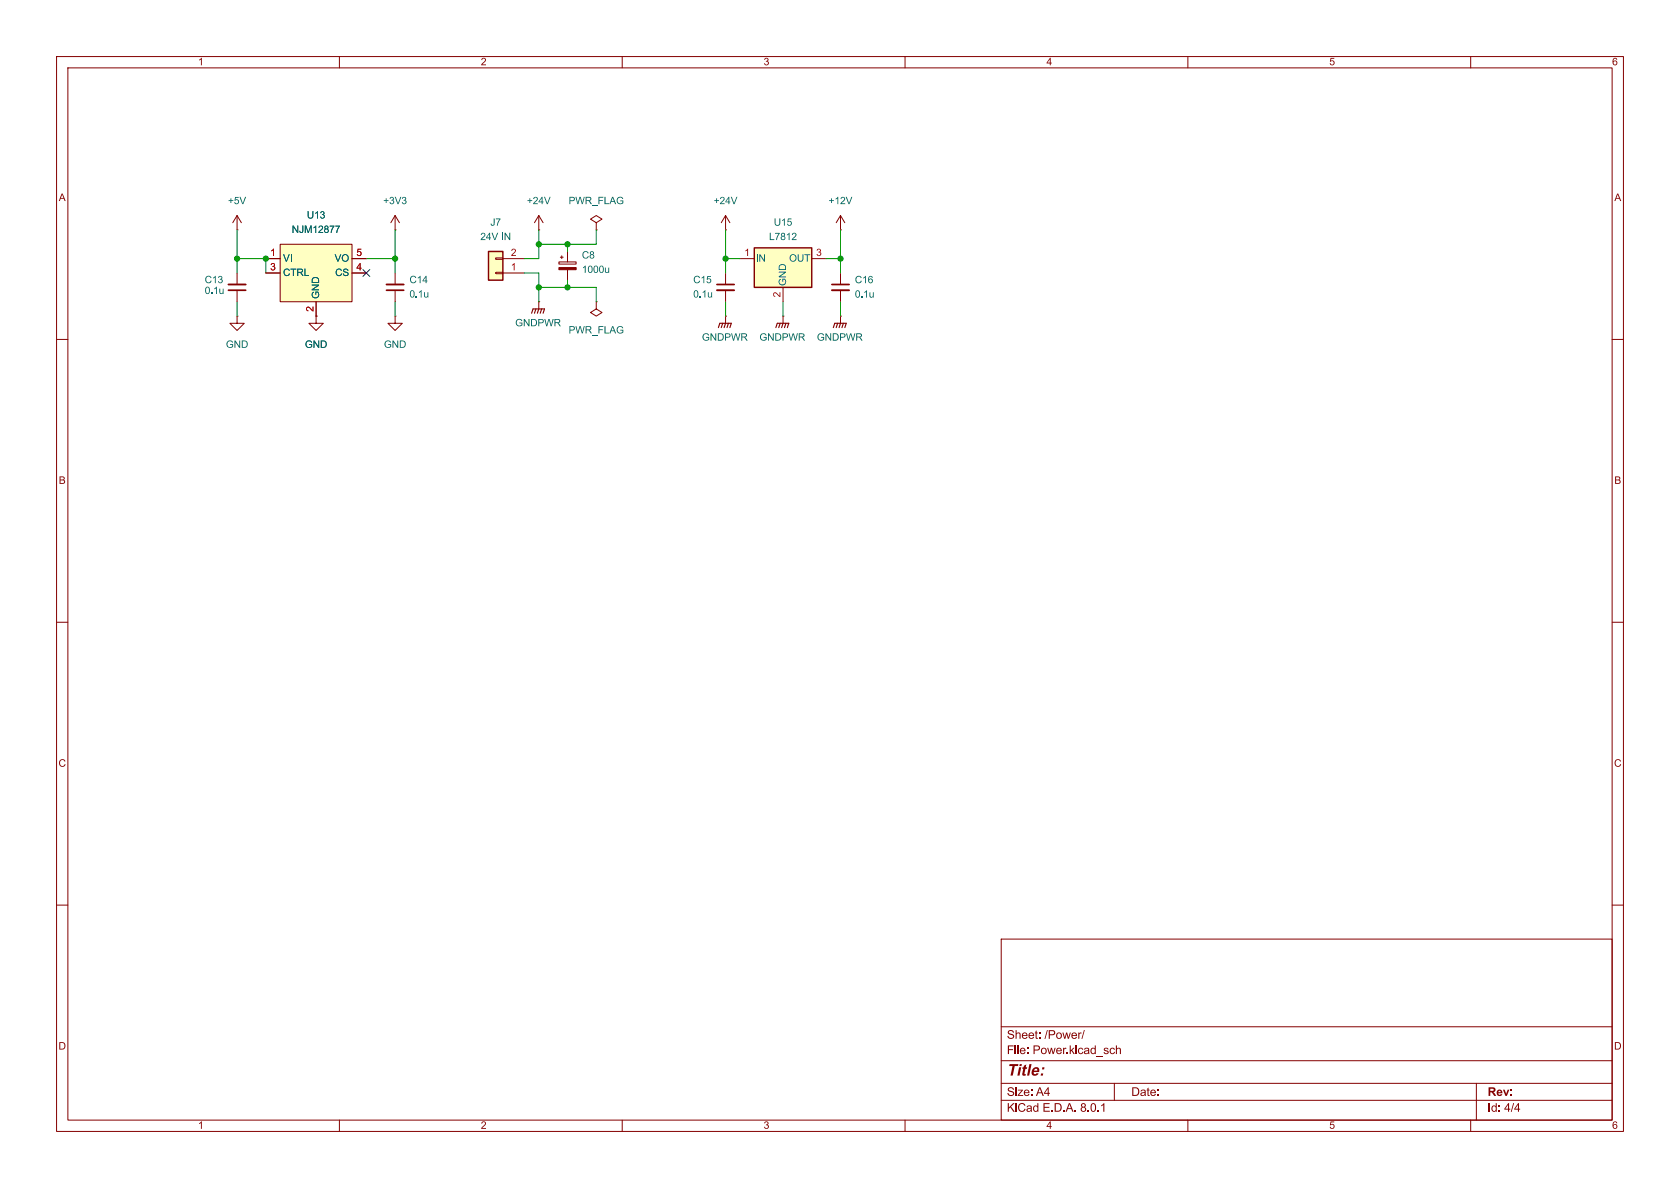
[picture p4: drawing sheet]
<svg xmlns="http://www.w3.org/2000/svg" width="297mm" height="210mm" viewBox="0 0 297 210" stroke-linecap="round" stroke-linejoin="round" font-family="sans-serif">
<g fill="none" stroke="#840000" stroke-width=".18">
<path d="M10 10h277v190h-277zM12 12h273v186h-273zM60 10v2M110 10v2M160 10v2M210 10v2M260 10v2M105.4 39.4l1-.7-1-.6-1 .6 1 .7v1.2M128.3 38.1v2.5M128.3 38.1l-.8 1.3M128.3 38.1l.7 1.3M10 60h2"/>
<path d="M41.9 55.9v1.3h1.3l-1.3 1.2-1.3-1.2h1.3M41.9 55.9h.1M41.9 48.3v2M41.9 51.3v2M55.9 55.9v1.3h1.2l-1.2 1.2-1.3-1.2h1.3M55.9 55.9h.1M69.8 55.9v1.3h1.3l-1.3 1.2-1.2-1.2h1.2M69.8 55.9h.1M69.8 48.3v2M69.8 51.3v2M98.8 46.3h3.1v.4h-3.1zM99.1 45.5h.5"/>
<path d="M99.3 45.2v.5M100.3 44.5v1.8M100.3 47.7v1.8M105.4 53.3v1.3l1 .6-1 .7-1-.7 1-.6M105.4 53.3h.1M105.4 40.6h.1M128.3 55.9h.1M128.3 40.6h.1M128.3 55.9v1.3M138.4 55.9h.1M138.4 55.9v1.3M285 60h2"/>
<path d="M10 110h2M285 110h2M10 160h2M285 160h2M177 166h108v32h-108zM60 198v2M110 198v2M160 198v2M177 194.5h108M177 191.5h108M177 187.5h108M177 181.5h108"/>
<path d="M197 191.5v3M210 198v2M260 198v2M261 191.5v6.5"/>
</g>
<path d="M98.8 47.3h3.1v.4h-3.1z" fill="#840000" stroke="#840000" stroke-width=".18"/>
<path d="M40.4 50.3h3M68.3 50.3h3.1" fill="none" stroke="#840000" stroke-width=".33"/>
<path d="M40.4 51.3h3M68.3 51.3h3.1" fill="none" stroke="#840000" stroke-width=".3"/>
<path d="M127 57.9l.3-.7h2l-.3 .7M127.8 57.2l-.3 .7M128.3 57.2l-.3 .7M128.8 57.2l-.3 .7M137.2 57.9l.2-.7h2l-.2 .7M137.9 57.2l-.2 .7M138.4 57.2l-.2 .7M138.9 57.2l-.2 .7" fill="none" stroke="#840000" stroke-width=".2"/>
<path d="M133.3 43.8h10.2v7h-10.2z" fill="#ffffc2"/>
<path d="M133.3 43.8h10.2v7h-10.2z" fill="none" stroke="#840000" stroke-width=".25"/>
<g fill="none" stroke="#840000" stroke-width=".18">
<path d="M41.9 38.1l-.8 1.3M41.9 38.1v2.5M41.9 38.1l.8 1.3M69.8 38.1l-.7 1.3M69.8 38.1v2.5M69.8 38.1l.8 1.3M95.2 38.1l-.7 1.3M95.2 38.1v2.5M95.2 38.1l.8 1.3M41.9 40.6h.1M69.8 40.6h.1M95.2 40.6h.1"/>
<path d="M130.8 45.7h2.5M138.4 50.8v2.5M143.5 45.7h2.5M148.6 55.9h.1M148.6 48.3v2M148.6 51.3v2M148.6 55.9v1.3"/>
</g>
<path d="M147.1 51.3h3" fill="none" stroke="#840000" stroke-width=".33"/>
<path d="M147.1 50.3h3" fill="none" stroke="#840000" stroke-width=".3"/>
<path d="M147.3 57.9l.3-.7h2l-.2 .7M148.1 57.2l-.3 .7M148.6 57.2l-.3 .7M149.1 57.2l-.3 .7" fill="none" stroke="#840000" stroke-width=".2"/>
<path d="M49.5 43.2h12.7v10.1h-12.7z" fill="#ffffc2"/>
<path d="M47 45.7h2.5M47 48.3h2.5M49.5 43.2h12.7v10.1h-12.7zM55.9 53.3v2.6M62.2 45.7h2.6M62.2 48.3h2.6" fill="none" stroke="#840000" stroke-width=".18"/>
<path d="M86.4 44.5h2.5v5h-2.5z" fill="#ffffc2"/>
<g fill="none" stroke="#840000" stroke-width=".18">
<path d="M148.6 38.1l-.8 1.3M148.6 38.1v2.5M148.6 38.1l.8 1.3M47 48.3h2.5M47 45.7h2.5M55.9 55.9h.1M55.9 53.3v2.6M62.2 48.3h2.6M62.2 45.7h2.6M87.6 45.6h1.3v.2h-1.3zM87.6 48.1h1.3v.3h-1.3zM88.9 48.3h3.8"/>
<path d="M88.9 45.7h3.8M95.2 53.3h.1M95.2 53.3v1.3M128.3 48.3v2M128.3 51.3v2M148.6 40.6h.1"/>
</g>
<path d="M86.4 44.5h2.5v5h-2.5z" fill="none" stroke="#840000" stroke-width=".25"/>
<path d="M94 55.4l.2-.8h2.1l-.3 .8M94.7 54.6l-.2 .8M95.2 54.6l-.2 .8M95.8 54.6l-.3 .8" fill="none" stroke="#840000" stroke-width=".2"/>
<path d="M126.7 51.3h3.1" fill="none" stroke="#840000" stroke-width=".33"/>
<path d="M126.7 50.3h3.1" fill="none" stroke="#840000" stroke-width=".3"/>
<g fill="none" stroke="#009600" stroke-width=".18">
<path d="M41.9 40.6v7.7M41.9 53.3v2.6M41.9 45.7h5.1v2.6M64.8 45.7h5M69.8 40.6v7.7M69.8 53.3v2.6M92.7 48.3h2.5v5M95.2 50.8h10.2v2.5M95.2 40.6v5.1h-2.5M100.3 43.2v1.3M100.3 49.5v1.3M105.4 40.6v2.6h-10.2"/>
<path d="M128.3 45.7h2.5M128.3 40.6v7.7M128.3 53.3v2.6M138.4 53.3v2.6M146 45.7h2.6M148.6 40.6v7.7M148.6 53.3v2.6"/>
</g>
<path d="M64.2 47.7l1.2 1.2M65.4 47.7l-1.2 1.2" fill="none" stroke="#000084" stroke-width=".18"/>
<g fill="#009600" stroke="#009600" stroke-width=".18">
<circle cx="41.9" cy="45.7" r=".46"/>
<circle cx="69.8" cy="45.7" r=".46"/>
<circle cx="47" cy="45.7" r=".46"/>
<circle cx="95.2" cy="50.8" r=".46"/>
<circle cx="100.3" cy="50.8" r=".46"/>
<circle cx="148.6" cy="45.7" r=".46"/>
<circle cx="128.3" cy="45.7" r=".46"/>
<circle cx="95.2" cy="43.2" r=".46"/>
<circle cx="100.3" cy="43.2" r=".46"/>
</g>
<text font-size="2.8" fill="#840000" x="178" y="190.9">Title:</text>
<g font-size="2.1" fill="#840000">
<text x="178" y="184.2">Sheet: /Power/</text>
<text x="178" y="186.9">File: Power.kicad_sch</text>
<text x="178" y="197.1">KiCad E.D.A. 8.0.1</text>
<text x="178" y="194.3">Size: A4</text>
<text x="200" y="194.3">Date:</text>
<text x="263" y="194.3">Rev:</text>
<text x="263" y="197.1">Id: 4/4</text>
</g>
<g font-size="1.8" fill="#840000">
<text x="35" y="12">1</text>
<text x="85" y="12">2</text>
<text x="135" y="12">3</text>
<text x="185" y="12">4</text>
<text x="235" y="12">5</text>
<text x="285" y="12">6</text>
<text x="10.4" y="36">A</text>
<text x="285.4" y="36">A</text>
<text x="10.4" y="86">B</text>
<text x="285.4" y="86">B</text>
<text x="10.3" y="136">C</text>
<text x="285.3" y="136">C</text>
<text x="10.3" y="186">D</text>
<text x="285.3" y="186">D</text>
<text x="35" y="200">1</text>
<text x="85" y="200">2</text>
<text x="135" y="200">3</text>
<text x="185" y="200">4</text>
<text x="235" y="200">5</text>
<text x="285" y="200">6</text>
</g>
<g font-size="1.8" fill="#006464">
<text x="40.3" y="36.6">+5V</text>
<text x="51.6" y="41.6">NJM12877</text>
<text x="54.2" y="39.1">U13</text>
<text x="67.7" y="36.6">+3V3</text>
<text x="86.7" y="40.4">J7</text>
<text x="93.1" y="36.6">+24V</text>
<text x="100.5" y="36.6">PWR_FLAG</text>
<text x="126.2" y="36.6">+24V</text>
<text x="136.8" y="40.4">U15</text>
<text x="146.5" y="36.6">+12V</text>
<text x="50" y="46.7">VI</text>
<text x="59.2" y="46.7">VO</text>
<text x="84.9" y="42.9">24V IN</text>
<text x="102.9" y="46.2">C8</text>
<text x="133.6" y="46.7">IN</text>
<text x="136" y="42.9">L7812</text>
<text x="139.5" y="46.7">OUT</text>
<text x="36.2" y="50.5">C13</text>
<text x="36.2" y="52.4">0.1u</text>
<text x="50" y="49.3">CTRL</text>
<text x="56.9" y="52.8" transform="rotate(-90 56.9 52.8)">GND</text>
<text x="59.3" y="49.3">CS</text>
<text x="72.4" y="50.5">C14</text>
<text x="72.4" y="53.1">0.1u</text>
<text x="102.9" y="48.7">1000u</text>
<text x="122.6" y="50.5">C15</text>
<text x="122.6" y="53.1">0.1u</text>
<text x="139.4" y="50.5" transform="rotate(-90 139.4 50.5)">GND</text>
<text x="151.1" y="50.5">C16</text>
<text x="151.1" y="53.1">0.1u</text>
<text x="91.1" y="58.2">GNDPWR</text>
<text x="100.5" y="59.4">PWR_FLAG</text>
<text x="39.9" y="62">GND</text>
<text x="53.9" y="62">GND</text>
<text x="67.9" y="62">GND</text>
<text x="124.1" y="60.7">GNDPWR</text>
<text x="134.3" y="60.7">GNDPWR</text>
<text x="144.4" y="60.7">GNDPWR</text>
</g>
<g font-size="1.8" fill="#a90000">
<text x="47.8" y="45.5">1</text>
<text x="63" y="45.5">5</text>
<text x="90.3" y="45.5">2</text>
<text x="131.6" y="45.5">1</text>
<text x="144.3" y="45.5">3</text>
<text x="47.8" y="48">3</text>
<text x="63" y="48">4</text>
<text x="90.3" y="48">1</text>
<text x="138.2" y="52.6" transform="rotate(-90 138.2 52.6)">2</text>
<text x="55.6" y="55.1" transform="rotate(-90 55.6 55.1)">2</text>
</g>
</svg>
